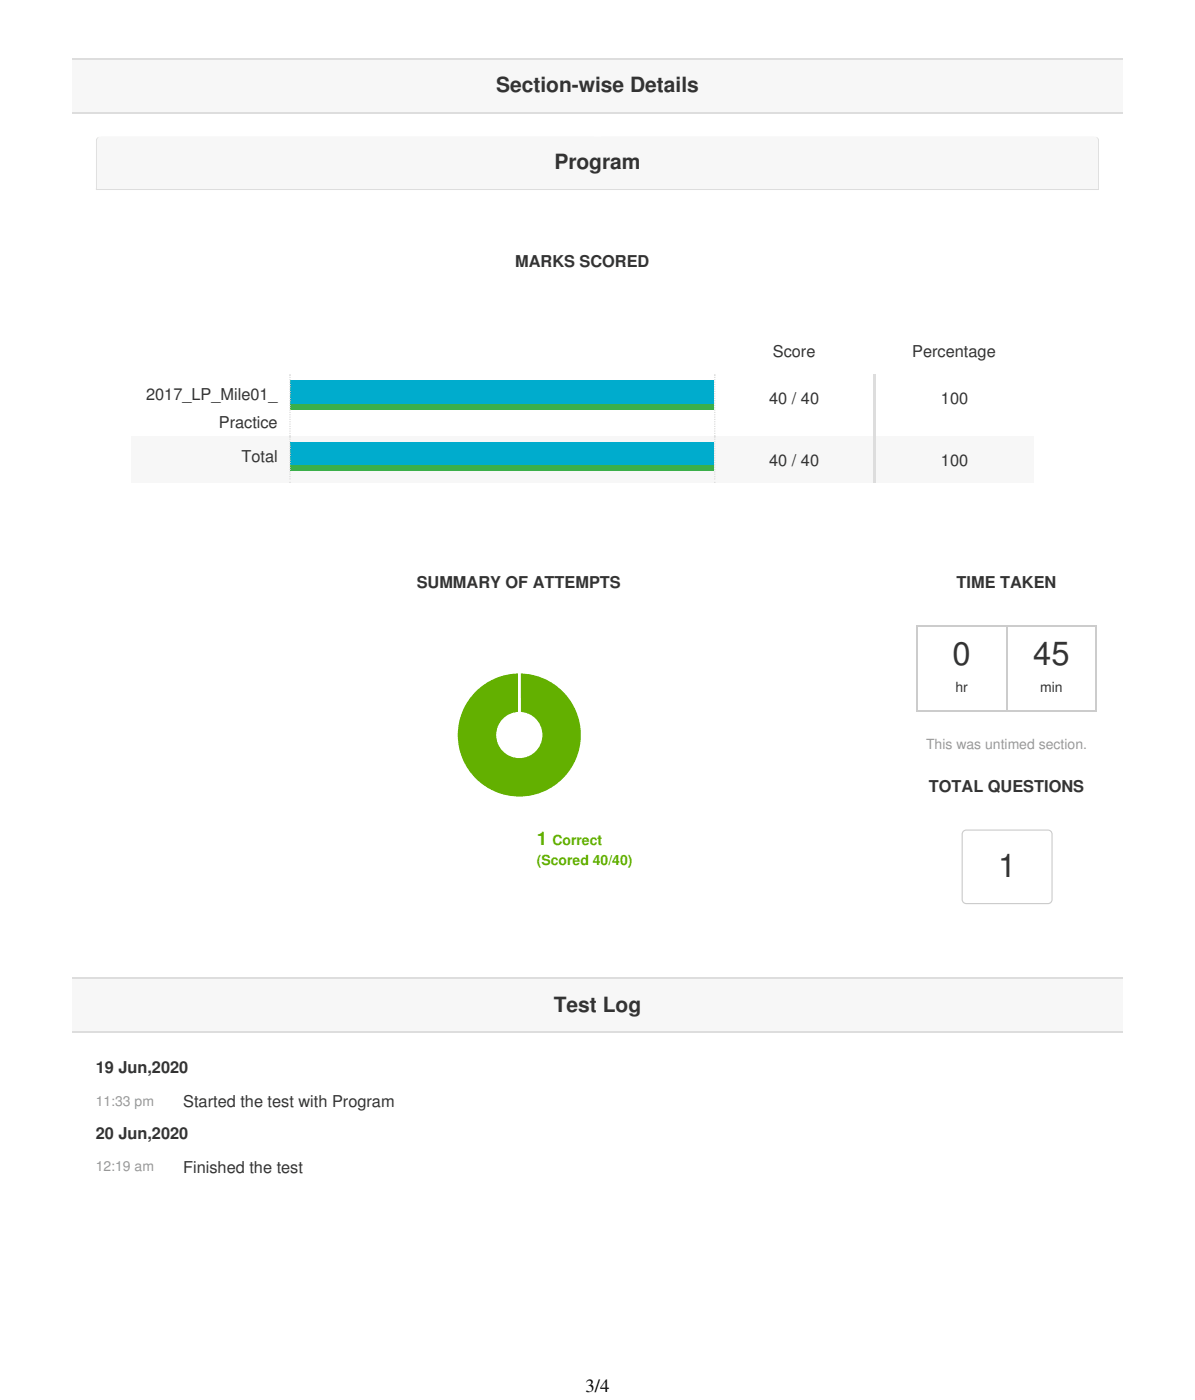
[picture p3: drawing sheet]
<svg xmlns="http://www.w3.org/2000/svg" width="361mm" height="423mm" viewBox="0 0 361 423" stroke-linecap="round" stroke-linejoin="round" font-family="sans-serif">
<path d="M21.9 17.6h317.5v16.6h-317.5z" fill="#f7f7f7"/>
<path d="M21.9 17.8h317.5M21.9 34h317.5" fill="none" stroke="#ddd" stroke-width=".35"/>
<path d="M29.2 41.9l1.1-.6h300.6a1.41 1.41 0 0 1 1.4 1.4v244.5a1.41 1.41 0 0 1-1.4 1.4h-300.6a1.41 1.41 0 0 1-1.4-1.4v-244.5z" fill-rule="evenodd" fill="#fff"/>
<g fill="#ddd">
<path d="M28.9 56.8h303.4v.7h-303.4z"/>
<path d="M28.9 41.3h151.8v16.2h-151.8z"/>
<path d="M180.6 41.3h151.7v16.2h-151.7z"/>
</g>
<path d="M29.7 41.5l.6-.2h300.6a1.23 1.23 0 0 1 1.1 1.4v14.5h-302.7v-14.5z" fill-rule="evenodd" fill="#f7f7f7"/>
<path d="M87.8 115h128.1v7.1h-128.1z" fill="#00accd"/>
<path d="M87.8 122.1h128.1v1.7h-128.1z" fill="#3baf4a"/>
<g fill="#f7f7f7">
<path d="M39.5 131.9h48v14.1h-48z"/>
<path d="M87.5 131.9h128.4v14.1h-128.4z"/>
</g>
<path d="M87.8 133.7h128.1v7.1h-128.1z" fill="#00accd"/>
<path d="M87.8 140.8h128.1v1.7h-128.1z" fill="#3baf4a"/>
<g fill="#f7f7f7">
<path d="M215.9 131.9h48.3v14.1h-48.3z"/>
<path d="M264.2 131.9h48.4v14.1h-48.4z"/>
</g>
<g fill="#ddd">
<circle cx="216.1" cy="132.1" r=".18"/>
<circle cx="216.1" cy="145.9" r=".18"/>
</g>
<path d="M216.1 132.1v13.4" fill="none" stroke="#ddd" stroke-width=".35" stroke-dasharray="0 .7"/>
<g fill="#ddd">
<circle cx="87.7" cy="132.1" r=".18"/>
<circle cx="87.7" cy="145.9" r=".18"/>
</g>
<path d="M87.7 132.1v13.4" fill="none" stroke="#ddd" stroke-width=".35" stroke-dasharray="0 .7"/>
<g fill="#ddd">
<circle cx="216.1" cy="132.1" r=".18"/>
<circle cx="216.1" cy="145.9" r=".18"/>
</g>
<path d="M216.1 132.1v13.4" fill="none" stroke="#ddd" stroke-width=".35" stroke-dasharray="0 .7"/>
<g fill="#ddd">
<circle cx="87.7" cy="132.1" r=".18"/>
<circle cx="87.7" cy="145.9" r=".18"/>
</g>
<path d="M87.7 132.1v13.4" fill="none" stroke="#ddd" stroke-width=".35" stroke-dasharray="0 .7"/>
<g fill="#ddd">
<circle cx="216.1" cy="113.4" r=".18"/>
<circle cx="216.1" cy="131.8" r=".18"/>
</g>
<path d="M216.1 113.4v18" fill="none" stroke="#ddd" stroke-width=".35" stroke-dasharray="0 .7"/>
<g fill="#ddd">
<circle cx="87.7" cy="113.4" r=".18"/>
<circle cx="87.7" cy="131.8" r=".18"/>
</g>
<path d="M87.7 113.4v18" fill="none" stroke="#ddd" stroke-width=".35" stroke-dasharray="0 .7"/>
<g fill="#ddd">
<circle cx="216.1" cy="113.4" r=".18"/>
<circle cx="216.1" cy="131.8" r=".18"/>
</g>
<path d="M216.1 113.4v18" fill="none" stroke="#ddd" stroke-width=".35" stroke-dasharray="0 .7"/>
<g fill="#ddd">
<circle cx="87.7" cy="113.4" r=".18"/>
<circle cx="87.7" cy="131.8" r=".18"/>
</g>
<path d="M87.7 113.4v18" fill="none" stroke="#ddd" stroke-width=".35" stroke-dasharray="0 .7"/>
<g fill="#ddd">
<path d="M263.9 131.9h.7v14.1h-.7z"/>
<path d="M263.9 113.2h.7v18.7h-.7z"/>
</g>
<path d="M277.7 189.6l.6-.2 52.3 .1a1.14 1.14 0 0 1 1 1v23.3a1.23 1.23 0 0 1-1.4 1h-52.2l-.5-.4-.2-.6v-23.3z" fill-rule="evenodd" fill="#fff"/>
<path d="M276.9 189.3h54.7M277.1 189.1v26.1M304.3 189.1v26.1M331.4 189.1v26.1M276.9 215h54.7" fill="none" stroke="#ccc" stroke-width=".35"/>
<path d="M21.9 295.6h317.5v16.6h-317.5z" fill="#f7f7f7"/>
<path d="M21.9 295.8h317.5M21.9 312h317.5" fill="none" stroke="#ddd" stroke-width=".35"/>
<path d="M291 251.4l1.1-.6h24.7a1.41 1.41 0 0 1 1.4 1.4v19.8a1.41 1.41 0 0 1-1.4 1.4h-24.7a1.41 1.41 0 0 1-1.4-1.4v-19.8zM291.5 251.4l.6-.2h24.7l.6 .2 .5 .8v19.8l-.3 .6-.8 .5h-24.7l-.6-.3-.5-.8v-19.8z" fill-rule="evenodd" fill="#ccc"/>
<path d="M138 222.3a19 19 0 0 1 38 0 19 19 0 0 1-38 0zM150.3 222.3a6.6 6.6 0 0 0 13.3 0 6.6 6.6 0 0 0-13.3 0z" fill="#63b000"/>
<g fill="none" stroke="#fff" stroke-width=".71" stroke-linecap="butt">
<circle cx="157" cy="222.3" r="6.6"/>
<circle cx="157" cy="222.3" r="19"/>
</g>
<path d="M157 203.3v12.3z" fill="#999"/>
<path d="M157 203.3v12.3z" fill="none" stroke="#fff" stroke-width=".71" stroke-linecap="butt"/>
<g font-size="9.9" fill="#333">
<text x="287.9" y="201.1">0</text>
<text x="312.4" y="201.1">45</text>
<text x="301.7" y="265.3">1</text>
</g>
<g font-size="6.3" fill="#333">
<text x="149.9" y="27.9">Section-wise Details</text>
<text x="167.6" y="51.2">Prog</text>
<text x="182" y="51.2">ram</text>
<text x="167.4" y="305.9">Test Log</text>
</g>
<text font-size="5.6" fill="#63b000" x="162.3" y="255.4">1</text>
<text font-size="5.6" x="177" y="420.9">3/4</text>
<g font-size="4.9" fill="#333">
<text x="155.8" y="80.8">MARKS SCORED</text>
<text x="233.6" y="107.9">Score</text>
<text x="275.8" y="107.9">Percentage</text>
<text x="44.2" y="121">2017_LP_Mile01_</text>
<text x="232.5" y="122.1">40 / 40</text>
<text x="284.5" y="122.1">100</text>
<text x="66.1" y="129.5">Practice</text>
<text x="73" y="139.7">Total</text>
<text x="232.5" y="140.8">40 / 40</text>
<text x="284.5" y="140.8">100</text>
<text x="126" y="177.8">SUMMARY OF ATTEMPTS</text>
<text x="289.2" y="177.8">TIME TAKEN</text>
<text x="280.8" y="239.5">TOTAL QUESTIONS</text>
<text x="28.9" y="324.6">19 Jun,2020</text>
<text x="55.4" y="334.8">Started the test with Program</text>
<text x="28.9" y="344.3">20 Jun,2020</text>
<text x="55.4" y="354.5">Finished the test</text>
</g>
<g font-size="4.2" fill="#333">
<text x="288.8" y="209.2">hr</text>
<text x="314.4" y="209.2">min</text>
</g>
<g font-size="4.2" fill="#999">
<text x="279.9" y="226.5">This was untimed section.</text>
<text x="28.9" y="334.4">11:33 pm</text>
<text x="28.9" y="354.2">12:19 am</text>
</g>
<g font-size="4.2" fill="#63b000">
<text x="167" y="255.4">Correct</text>
<text x="162.3" y="261.4">(Scored 40/40)</text>
</g>
</svg>
